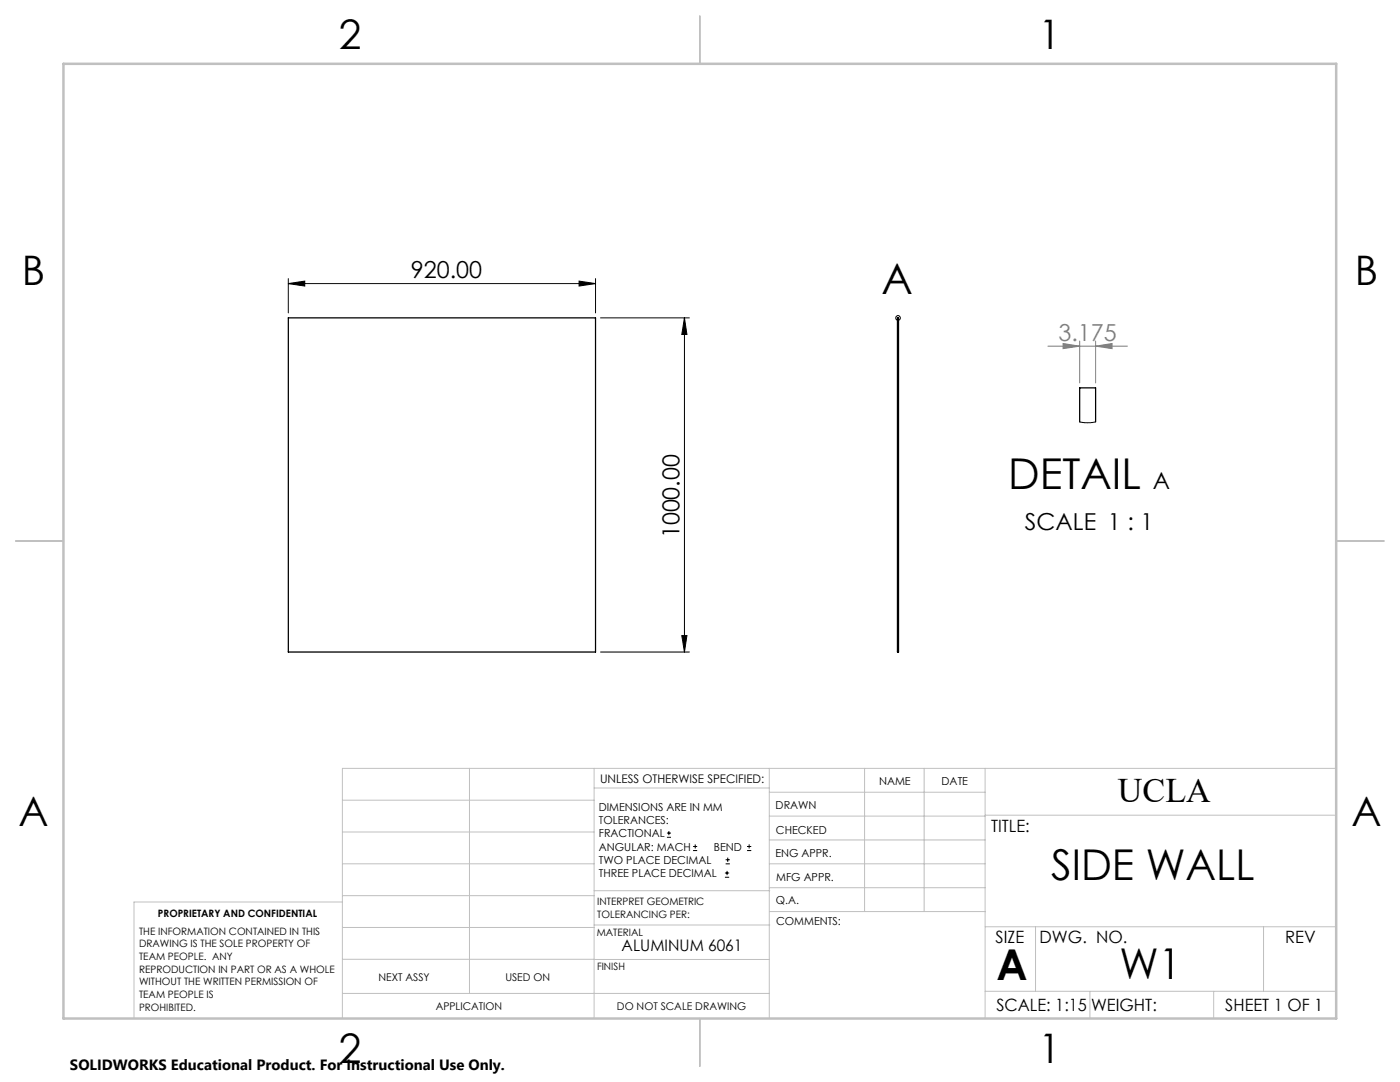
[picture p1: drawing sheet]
<svg xmlns="http://www.w3.org/2000/svg" width="279mm" height="216mm" viewBox="0 0 279 216" stroke-linecap="round" stroke-linejoin="round" font-family="sans-serif">
<g fill="none" stroke="#000" stroke-width=".2">
<path d="M57.5 56.6l3.3-.5v1zM57.5 55.6v6.8M57.5 56.6h61.4M115.6 56.1l3.3 .5-3.3 .5zM118.9 55.6v6.8M119.8 63.4h17.8M136.6 63.4l.5 3.3h-1zM136.6 63.4v66.7M119.8 130.1h17.8M136.1 126.8h1l-.5 3.3zM133.1 167.1h.8M133.1 166.2h.8"/>
<path d="M133.5 165.8v.9M138.3 169.7h.8M138.3 168.9h.8M138.7 168.5v.8M144.7 175h.8M144.7 174.2h.8M144.8 172.4h.9M144.8 171.6h.9M145.1 173.8v.8M145.2 171.1v.9M149.1 169.7h.8M149.1 168.9h.8"/>
<path d="M149.5 168.5v.8"/>
<circle cx="179.2" cy="63.4" r=".47"/>
</g>
<path d="M209.1 69.1h15.9M212.2 68.5l3.3 .6-3.3 .5zM215.5 68.1v8.3M218.7 69.1l3.2-.6v1.1zM218.7 68.1v8.3" fill="none" stroke="#808080" stroke-width=".2"/>
<g fill="none" stroke="#c0c0c0" stroke-width=".2">
<path d="M68.3 159.7h50.3M93.7 153.3v44.9M118.6 153.3v49.9M118.6 157.2h34.9M153.5 153.3v49.9M153.5 158.1h43.1M172.5 153.3v28.6M184.4 153.3v28.6M196.6 153.3v49.9M266.7 153.3h-198.4v49.9M68.3 178.7h50.3M68.3 172.4h50.3"/>
<path d="M68.3 166h50.3M68.3 180h-41.6v23.2M118.6 177.7h35M153.5 167.6h43.1M153.5 162.8h43.1M153.5 172.4h43.1M153.5 177.1h43.1M196.6 162.7h70.1M68.3 198.2h85.2M68.3 191.4l85.2 .1M68.3 185.1h50.3M118.6 184.6h35"/>
<path d="M153.6 181.9h43M196.6 197.8h70.1M196.6 184.9h70.1M206.7 184.9v12.9M217.5 197.8v5.4M242.2 197.8v5.4M252.2 184.9v12.9"/>
</g>
<path d="M139.7 3.2v9.5M3.1 107.9h9.6M266.7 107.9h9.5M139.7 203.2v9.6" fill="none" stroke="#c0c0c0" stroke-width=".25"/>
<path d="M12.7 12.7h254v190.5h-254z" fill="none" stroke="#c0c0c0" stroke-width=".5"/>
<g fill="#000">
<path d="M57.5 56.6l3.3-.5v1zM115.6 56.1l3.3 .5-3.3 .5z"/>
<path d="M136.6 63.4l.5 3.3h-1zM136.1 126.8h1l-.5 3.3z"/>
</g>
<path d="M212.2 68.5l3.3 .6-3.3 .5zM218.7 69.1l3.2-.6v1.1z" fill="#808080"/>
<path d="M57.5 63.4h61.4v66.7h-61.4zM179.1 63.4h.2v66.7h-.2zM215.5 84.2v-6.8h3.2v6.8" fill="none" stroke="#000" stroke-width=".25"/>
<path d="M215.5 84.2l1.5 .2 1.7-.2" fill="none" stroke="#000" stroke-width=".2"/>
<g font-size="8.5">
<text x="175.9" y="58.6">A</text>
<text x="201.2" y="97.6">DETAIL</text>
<text x="209.8" y="175.5">SIDE WALL</text>
<text x="198.9" y="195.5">A</text>
<text x="223.4" y="195.4">W1</text>
</g>
<g font-size="8.1">
<text x="67.6" y="9.7">2</text>
<text x="207.3" y="9.7">1</text>
<text x="4.4" y="57">B</text>
<text x="270.4" y="57">B</text>
<text x="3.7" y="164.9">A</text>
<text x="269.7" y="164.9">A</text>
<text x="67.6" y="212.2">2</text>
<text x="207.3" y="212.2">1</text>
</g>
<text font-size="6.9" x="223.1" y="160.1">UCLA</text>
<g font-size="4.7">
<text x="82" y="55.6">920.00</text>
<text x="230.1" y="97.6">A</text>
<text x="135.6" y="107.4" transform="rotate(-90 135.6 107.4)">1000.00</text>
<text x="204.5" y="105.8">SCALE 1 : 1</text>
</g>
<text font-size="4.7" fill="#808080" x="211.2" y="68">3.175</text>
<g font-size="3.4">
<text x="197.8" y="166">TITLE:</text>
<text x="198.7" y="188.1">SIZE</text>
<text x="207.5" y="188.1">DWG. NO.</text>
<text x="256.5" y="188.2">REV</text>
<text x="198.8" y="201.7">SCALE: 1:15</text>
<text x="217.7" y="201.8">WEIGHT:</text>
<text x="244.5" y="201.7">SHEET 1 OF 1</text>
</g>
<text font-size="3.2" x="124.1" y="189.8">ALUMINUM 6061</text>
<text font-size="3" x="14" y="213.5">SOLIDWORKS Educational Product. For Instructional Use Only.</text>
<text font-size="2.4" x="119.8" y="156.2">UNLESS OTHERWISE SPECIFIED:</text>
<g font-size="2.2">
<text x="119.5" y="161.8">DIMENSIONS ARE IN MM</text>
<text x="154.8" y="161.4">DRAWN</text>
<text x="175.4" y="156.6">NAME</text>
<text x="187.9" y="156.7">DATE</text>
<text x="119.5" y="164.4">TOLERANCES:</text>
<text x="119.5" y="167.1">FRACTIONAL</text>
<text x="154.9" y="166.3">CHECKED</text>
<text x="119.5" y="169.7">ANGULAR: MACH</text>
<text x="119.5" y="172.4">TWO PLACE DECIMAL</text>
<text x="142.5" y="169.7">BEND</text>
<text x="154.8" y="171">ENG APPR.</text>
<text x="119.5" y="175">THREE PLACE DECIMAL</text>
<text x="154.9" y="175.7">MFG APPR.</text>
<text x="154.9" y="180.4">Q.A.</text>
<text x="154.9" y="184.6">COMMENTS:</text>
</g>
<g font-size="2.1">
<text x="75.5" y="195.7">NEXT ASSY</text>
<text x="100.9" y="195.7">USED ON</text>
<text x="86.9" y="201.5">APPLICATION</text>
<text x="123.1" y="201.6">DO NOT SCALE DRAWING</text>
</g>
<g font-size="2">
<text x="31.5" y="182.9">PROPRIETARY AND CONFIDENTIAL</text>
<text x="119.2" y="180.6">INTERPRET GEOMETRIC</text>
<text x="119.2" y="183.1">TOLERANCING PER:</text>
<text x="27.8" y="186.5">THE INFORMATION CONTAINED IN THIS</text>
<text x="27.8" y="189">DRAWING IS THE SOLE PROPERTY OF</text>
<text x="27.8" y="191.6">TEAM PEOPLE. ANY</text>
<text x="119.1" y="186.7">MATERIAL</text>
<text x="27.8" y="194.1">REPRODUCTION IN PART OR AS A WHOLE</text>
<text x="27.8" y="196.6">WITHOUT THE WRITTEN PERMISSION OF</text>
<text x="119.1" y="193.5">FINISH</text>
<text x="27.8" y="199.1">TEAM PEOPLE IS</text>
<text x="27.8" y="201.7">PROHIBITED.</text>
</g>
</svg>
